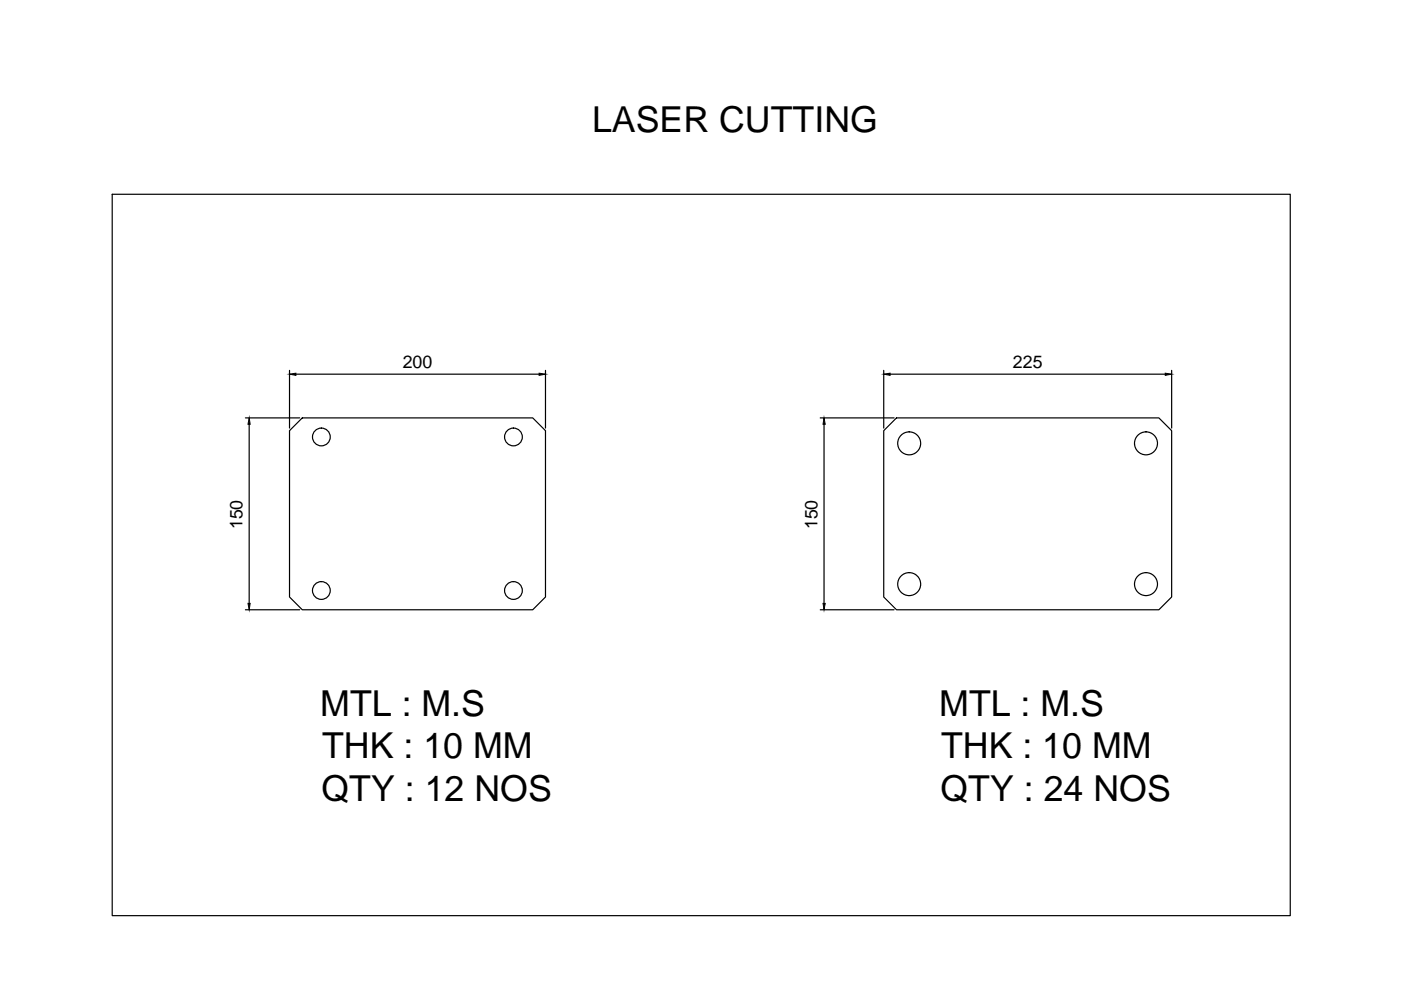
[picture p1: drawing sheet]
<svg xmlns="http://www.w3.org/2000/svg" width="297mm" height="210mm" viewBox="0 0 297 210" stroke-linecap="round" stroke-linejoin="round" font-family="sans-serif">
<!-- layer: 0 -->
<g fill="none" stroke="#000" stroke-width=".25">
<path d="M23.8 41.2h249.8v152.9h-249.8zM61.4 78.5v12.3M62.7 79.3h51.6M115.7 78.5v12.3M187.4 78.5v12.3M188.7 79.3h58.4M248.4 78.5v12.3M52 88.6h11.5M52.8 90v37.9M64.1 88.6h48.8l2.8 2.7v35.3l-2.8 2.7h-48.8l-2.7-2.7v-35.3zM173.9 88.6h15.7M174.7 90v37.9"/>
<path d="M187.4 91.3l2.7-2.7h55.6l2.7 2.7v35.3l-2.7 2.7h-55.6l-2.7-2.7zM52 129.3h11.5M173.9 129.3h15.7"/>
<circle cx="68.1" cy="92.6" r="1.88"/>
<circle cx="108.9" cy="92.6" r="1.88"/>
<circle cx="192.8" cy="94" r="2.43"/>
<circle cx="243" cy="94" r="2.43"/>
<circle cx="68.1" cy="125.2" r="1.88"/>
<circle cx="108.9" cy="125.2" r="1.88"/>
<circle cx="192.8" cy="123.8" r="2.43"/>
<circle cx="243" cy="123.8" r="2.43"/>
</g>
<path d="M61.4 79.3l1.3-.2v.5zM114.3 79.1l1.4 .2-1.4 .3zM187.4 79.3l1.3-.2v.5zM247.1 79.1l1.3 .2-1.3 .3zM52.8 88.6l.2 1.4h-.4zM174.7 88.6l.3 1.4h-.5zM52.6 127.9h.4l-.2 1.4zM174.5 127.9h.5l-.3 1.4z" fill="#000" stroke="#000" stroke-width=".21"/>
<g font-size="7.6">
<text x="125.5" y="27.9">LASER CUTTING</text>
<text x="67.9" y="151.7">MTL : M.S</text>
<text x="199.1" y="151.7">MTL : M.S</text>
<text x="68.3" y="160.8">THK : 10 MM</text>
<text x="199.5" y="160.8">THK : 10 MM</text>
<text x="68.2" y="169.9">QTY : 12 NOS</text>
<text x="199.4" y="169.9">QTY : 24 NOS</text>
</g>
<g font-size="3.8">
<text x="85.4" y="77.9">200</text>
<text x="214.8" y="77.9">225</text>
<text x="51.4" y="112.2" transform="rotate(-90 51.4 112.2)">150</text>
<text x="173.3" y="112.2" transform="rotate(-90 173.3 112.2)">150</text>
</g>
</svg>
